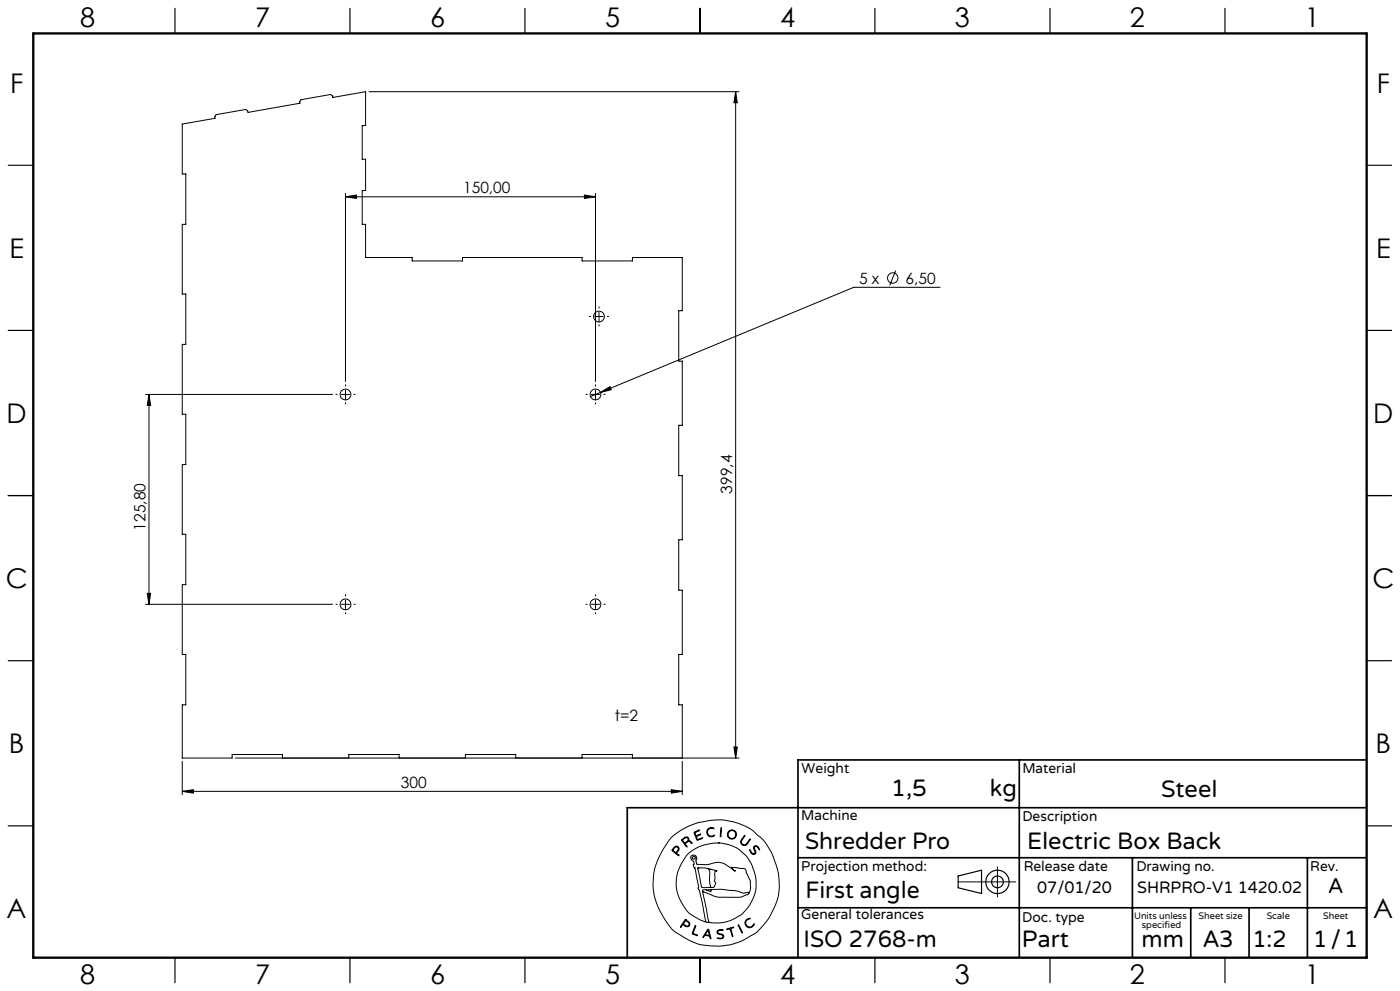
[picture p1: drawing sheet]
<svg xmlns="http://www.w3.org/2000/svg" width="420mm" height="297mm" viewBox="0 0 420 297" stroke-linecap="round" stroke-linejoin="round" font-family="sans-serif">
<g fill="none" stroke="#000" stroke-width=".3">
<path d="M110.7 27.5h111M220.7 27.5l.5 3.3h-1zM220.7 27.5v199.7M103.6 59l3.3-.5v1zM103.6 58v56.3M103.6 59h75M175.3 58.5l3.3 .5-3.3 .5zM178.6 58v56.3M178.4 94.9h2.5M179.7 93.6v2.5M268.7 81.1l-1.8 4.4M282 86.1h-25.9l-76 31.5"/>
<path d="M43.7 118.2h56.1M44.7 118.2v62.9M44.7 118.2l.5 3.3h-1zM102.4 118.2h2.5M103.6 117v2.5M177.4 118.2h2.5M178.6 117v2.5M180.1 117.6l2.9-1.7 .4 .9zM180.1 117.6l-3 1.2M44.2 177.8h1l-.5 3.3zM103.6 179.9v2.5M178.6 179.9v2.5"/>
<path d="M43.7 181.1h56.1M102.4 181.1h2.5M177.4 181.1h2.5M54.7 237.2l3.3-.5v1zM54.7 228.2v10M54.7 237.2h150M70.6 227.2h151.1M84.7 227.2v-1.1h-15.1v1.1h-14.9v-16h1v-15.1h-1v-20.9h1v-15.1h-1v-20.9h1v-15.1h-1v-20.9h1v-15.1h-1v-20.9h1v-15.1h-1v-14.9l9.8-1.7v-.5l.3-.6 8.9-1.6 .6 .4 .1 .5 15.6-2.8-.1-.5 .4-.5 8.9-1.6 .6 .4v.5l9.9-1.7v10.1h-1v10.1h1v9.4h-1v10.1h1v10h13.9v1h15.1v-1h35.9v1h15.1v-1h15v15.9h-1.1v15.1h1.1v19.3h-1.1v15.1h1.1v19.2h-1.1v15.1h1.1v19.2h-1.1v15.1h1.1v16M104.6 227.2v-1.1h15.1v1.1M139.6 227.2v-1.1h15.1v1.1M174.6 227.2v-1.1h15.1v1.1M201.4 236.7l3.3 .5-3.3 .5z"/>
<path d="M204.7 228.2v10M220.2 223.9h1l-.5 3.3zM201.3 251.1l2.8-2.2 4.5-2.1 4.8-1 3.2-.1 3.7 .7 3.3 1.2 2 1.1 2.8 2.4 1.5 1.8 1.8 3.2 1.8 5.3 .3 3.5-.2 3-.8 2.8-1.7 3.7-1.8 2.5a16.5 16.5 0 0 1-6.7 5l-3.3 1.2-2.9 .4h-3.4l-2.9-.4-3.7-1.5-3.8-2.3-1.1-.9-1.2-1.6-2.3-3.7-1.2-2.8-.6-2.2-.3-3.1 .3-3.5 .9-3.2 2-4zM202 254.1l.7-.5 .6 .1 .4 .6-.1 .6a.64 .64 0 0 0-.3 1.1l.4 .5-1.7-1.2a.52 .52 0 0 1-.4-.5 .52 .52 0 0 1 .4-.6zM202.4 254l.4-.2 .5 .1 .2 .5-.2 .4a.73 .73 0 0 1-.7 .6 .73 .73 0 0 1-.7-.7zM204.5 251.6l1.1-.7h.6l.4 .3 .1 .8 .6 .2 .3 .5-.8-.5-.6 .2a.61 .61 0 0 0-.6 .5 .61 .61 0 0 0 .5 .7l-.1 .3-1.5-2zM204.8 251.7l.8-.6h.6l.2 .6-.5 .6a.52 .52 0 0 1-.6 .3 .52 .52 0 0 1-.4-.5zM208.2 249.4l1.7-.6-1 .5a.57 .57 0 0 0-.2 .9 .57 .57 0 0 0 .9 0l.6-.2-.8 .5a.46 .46 0 0 0-.5 .4 .46 .46 0 0 0 .3 .5l.1 .2 1.5-.5-1.7 .7zM212.3 248.5l.8-.5 1 .2 .1 .2-.9-.2-.7 .3-.3 .5v.7l.1 .4 .6 .4 1.3-.2a.53 .53 0 0 1-.3 .5 .53 .53 0 0 1-.5 0l-.9-.2-.4-.4-.2-1zM215.5 252.6l2.7 .4 3 1.2 2.3 1.9 .9 1.2 1.3 2.2 1.1 3.8-.1 3.5-.8 2.5a11.7 11.7 0 0 1-8.9 7.2l-2.6 .1-1.7-.2M215.5 252.6l-4.1 .6-3.4 1.5-2.1 1.8-2.1 3.5-.5 1.4-.4 2 .1 3 .9 2.9 2 3.4a9.1 9.1 0 0 0 4 2.9l1.9 .8M215.5 252.6h.1"/>
<path d="M216.3 248.1h.2v.6l-.2 1.9-.2 .2zM223.3 250.5l.1-.1 .1 .2-1.1 1.6 .2 .7 .7 .3a3.3 3.3 0 0 0 1.7-1.7v.2l-1 1.5-.4 .2-.7-.1-.6-.5-.1-.6zM224.9 254.7l.7 .9 .5 .3 .4-.3-.4-1.4 .2-.6h.9l.7 1-.1 .1-.9-1-.5 .1-.1 .4 .5 1.4-.6 .5-.9-.5zM299.2 259.8v9M205.6 275.6l-1.4 2-.1 .2h.2a.69 .69 0 0 1 .6-.6 .69 .69 0 0 1 .8 .4l.9 .1 .3-.9-1.3-1.2M205.6 275.6h.1M205.6 275.9l-.3 .5M205.7 275.9l1 .9-.1 .6-.6 .1a.7 .7 0 0 1-.9-.9l.2-.2M205.7 275.9h.1M208.5 277.5l.2-.1v.2l-.5 1.4a.56 .56 0 0 0-.2 .7 .56 .56 0 0 0 .7 .3l.5 .4-1.6-.6zM209.3 260.2l2.3-.1 3.1 .8 .4 .3a.35 .35 0 0 0-.5-.2 .35 .35 0 0 0-.1 .5v1.8l-.2 .7 .4 .8-.4 1-.5 .2h-2.6a.85 .85 0 0 1-.8-.2 .85 .85 0 0 1-.1-.9zM209.4 260.1h.1"/>
<path d="M210.8 267.2l1.9 9.2M210.8 267.2l3.7 1.5 1.3 .2h6.3l2.1-.8 .4-.3M211.8 276.4h.9M211.9 266.7h-1.1v.5M212.1 260.2a2.12 2.12 0 0 1 .8 2.7v1.9l.3 .9-.3 .2M212.3 278.6l.1-.1a4.3 4.3 0 0 1 .9 2.6v.2h-.2a.74 .74 0 0 0-.8-.8l-.2-.1a.82 .82 0 0 0-1.1 .6l-.1-.3zM212.3 278.9l.4 .9a.4 .4 0 0 1-.1 .6 .4 .4 0 0 1-.6-.2l-.4-.1zM212.4 278.9h.1M212.7 276.4h.1M213 260.6h.1M213.3 266.6l3.2-.1 4.2 .4 2.3 .8 1.1-.2a.3 .3 0 0 1 .4-.1 .3 .3 0 0 1 .1 .4M213.3 266.6v.6l-1.4-.5"/>
<path d="M213.3 266.6l-1.4 .1M215.3 278.9l.6-.3 1 .1v.2h-1.4l-.2 .6 .3 .2 1.4 .5 .1 .5-.2 .4-.6 .3-1.1-.2h1.1l.6-.5-.3-.5-1.4-.5-.1-.4zM218 278.4l2.1-.5-.8 .4 .5 2.4-.8-2.3-.8 .2zM221.5 277.2l1.2 2.2v.2zM221.5 277.1h.1M224 275.6l.7-.4 .3 .1-.8 .4-.4 .6v.6l.5 .7 .9 .2 .9-.9a.41 .41 0 0 1 .1 .5 .41 .41 0 0 1-.4 .2l-1 .5-.9-.5-.4-1.1zM224.6 267.8l.5-1.4v-2.3l-1.7-3.8-3.9-.3 .3 .5 .8 .6h-.1l-3.1-2.2-1.7-.5-3.6 .7-3-.1-.3-.9 .3-.8-.3-.7-.6-.3-.7 .1-.3 .4v.4l1 1.1-.1 1.4 .4 .5 1.1 5.4-.2 .8 .4 .4 .3 1.1 1.7 8.5M287.4 264.3h17.3"/>
<circle cx="179.7" cy="94.9" r="1.62"/>
<circle cx="267.8" cy="83.3" r="1.55"/>
<circle cx="103.6" cy="118.2" r="1.62"/>
<circle cx="178.6" cy="118.2" r="1.62"/>
<circle cx="103.6" cy="181.1" r="1.62"/>
<circle cx="178.6" cy="181.1" r="1.62"/>
<circle cx="208.1" cy="257.1" r=".44"/>
<circle cx="219.5" cy="250.1" r="1.17"/>
<circle cx="219.6" cy="250.1" r="1.38"/>
</g>
<g fill="none" stroke="#000" stroke-width=".35">
<path d="M52.5 2.5v7.5M105 2.5v7.5M157.5 2.5v7.5M210 2.5v7.5M262.5 2.5v7.5M315 2.5v7.5M367.5 2.5v7.5M2.5 49.5h7.5M410 49.5h7.5M2.5 99h7.5M410 99h7.5M2.5 148.5h7.5"/>
<path d="M410 148.5h7.5M2.5 198h7.5M410 198h7.5M2.5 247.5h7.5M410 247.5h7.5M287.4 262.5l7.1-1.7v7l-7.1-1.7zM52.5 287v7.5M105 287v7.5M157.5 287v7.5M210 287v7.5M262.5 287v7.5M315 287v7.5"/>
<path d="M367.5 287v7.5"/>
<circle cx="299.2" cy="264.3" r="3.5"/>
<circle cx="299.2" cy="264.3" r="1.75"/>
</g>
<g fill="none" stroke="#000" stroke-width=".3" stroke-dasharray="15.2 1.3 1.3 1.3">
<path d="M177.2 94.8h-.4M179.7 92.3v-.3M179.7 97.3v.4M182.2 94.8h.4M101.2 118.2h-.4M103.7 115.7v-.4M106.2 118.2h.3M176.2 118.2h-.4M178.7 115.7v-.4M181.2 118.2h.3M103.7 120.7v.4M178.7 120.7v.4"/>
<path d="M103.7 178.6v-.4M178.7 178.6v-.4M101.2 181.1h-.4M103.7 183.6v.4M106.2 181.1h.3M176.2 181.1h-.4M178.7 183.6v.4M181.2 181.1h.3"/>
</g>
<path d="M305.8 227.7v59.2M410 227.7h-170.6v59.2M239.4 257.1h170.3M339.7 257.1v29.9M392.2 257.1v29.8M409.7 242.1h-221.5v45M239.4 272.1h170.6M357.2 272.1v14.8M374.7 272.1v14.8" fill="none" stroke="#000" stroke-width=".5"/>
<path d="M10 10h400v277h-400z" fill="none" stroke="#000" stroke-width=".7"/>
<g fill="#000">
<path d="M180.1 117.6l2.9-1.7 .4 .9z"/>
<path d="M220.7 27.5l.5 3.3h-1zM220.2 223.9h1l-.5 3.3z"/>
<path d="M44.2 177.8h1l-.5 3.3zM44.7 118.2l.5 3.3h-1z"/>
<path d="M201.4 236.7l3.3 .5-3.3 .5zM54.7 237.2l3.3-.5v1zM175.3 58.5l3.3 .5-3.3 .5zM103.6 59l3.3-.5v1z"/>
</g>
<g font-size="8.1">
<text x="24" y="8">8</text>
<text x="76.5" y="8">7</text>
<text x="129" y="8">6</text>
<text x="181.5" y="8">5</text>
<text x="234" y="8">4</text>
<text x="286.5" y="8">3</text>
<text x="339" y="8">2</text>
<text x="391.5" y="8">1</text>
<text x="3" y="27.7">F</text>
<text x="413" y="27.7">F</text>
<text x="2.8" y="77.2">E</text>
<text x="412.8" y="77.2">E</text>
<text x="2" y="126.7">D</text>
<text x="412" y="126.7">D</text>
<text x="1.7" y="176.2">C</text>
<text x="411.7" y="176.2">C</text>
<text x="2.7" y="225.7">B</text>
<text x="412.7" y="225.7">B</text>
<text x="2" y="275.2">A</text>
<text x="412" y="275.2">A</text>
<text x="24" y="295">8</text>
<text x="76.5" y="295">7</text>
<text x="129" y="295">6</text>
<text x="181.5" y="295">5</text>
<text x="234" y="295">4</text>
<text x="286.5" y="295">3</text>
<text x="339" y="295">2</text>
<text x="391.5" y="295">1</text>
</g>
<g font-size="7.1">
<text x="267.4" y="238.5">1,5</text>
<text x="297" y="238.5">kg</text>
<text x="348.3" y="239">Steel</text>
<text x="241.5" y="254.4">Shredder Pro</text>
<text x="308.1" y="254.4">Electric Box Back</text>
<text x="241.6" y="269.2">First angle</text>
<text x="241.1" y="283.7">ISO 2768-m</text>
<text x="306.6" y="283.9">Part</text>
<text x="342.5" y="283.9">mm</text>
<text x="360.9" y="283.8">A3</text>
<text x="375.7" y="283.9">1:2</text>
<text x="393.9" y="283.9">1/1</text>
</g>
<text font-size="6.3" x="398.5" y="267.7">A</text>
<g font-size="4.9">
<text x="311.2" y="267.6">07/01/20</text>
<text x="341.2" y="267.6">SHRPRO-V1 1420.02</text>
</g>
<g font-size="4.7">
<text x="138.9" y="57.9">150,00</text>
<text x="257.7" y="85">5 x</text>
<text x="271.7" y="85">6,50</text>
<text x="219.7" y="147.9" transform="rotate(-90 219.7 147.9)">399,4</text>
<text x="43.7" y="159" transform="rotate(-90 43.7 159)">125,80</text>
<text x="184.5" y="216.2">t=2</text>
<text x="120.3" y="236.1">300</text>
</g>
<g font-size="4.2">
<text x="240.5" y="231.7">Weight</text>
<text x="306.7" y="231.7">Material</text>
<text x="240.4" y="245.9">Machine</text>
<text x="306.7" y="246.1">Description</text>
<text x="240.4" y="261.1">Projection method:</text>
<text x="307.1" y="261">Release date</text>
<text x="340.9" y="261">Drawing no.</text>
<text x="393.1" y="261">Rev.</text>
<text x="240.4" y="275.6">General tolerances</text>
<text x="306.7" y="276.2">Doc. type</text>
</g>
<g font-size="2.8">
<text x="340.2" y="275.3">Units unless</text>
<text x="359.6" y="275.3">Sheet size</text>
<text x="380" y="275.3">Scale</text>
<text x="396.9" y="275.3">Sheet</text>
<text x="342.6" y="278.2">specified</text>
</g>
</svg>
